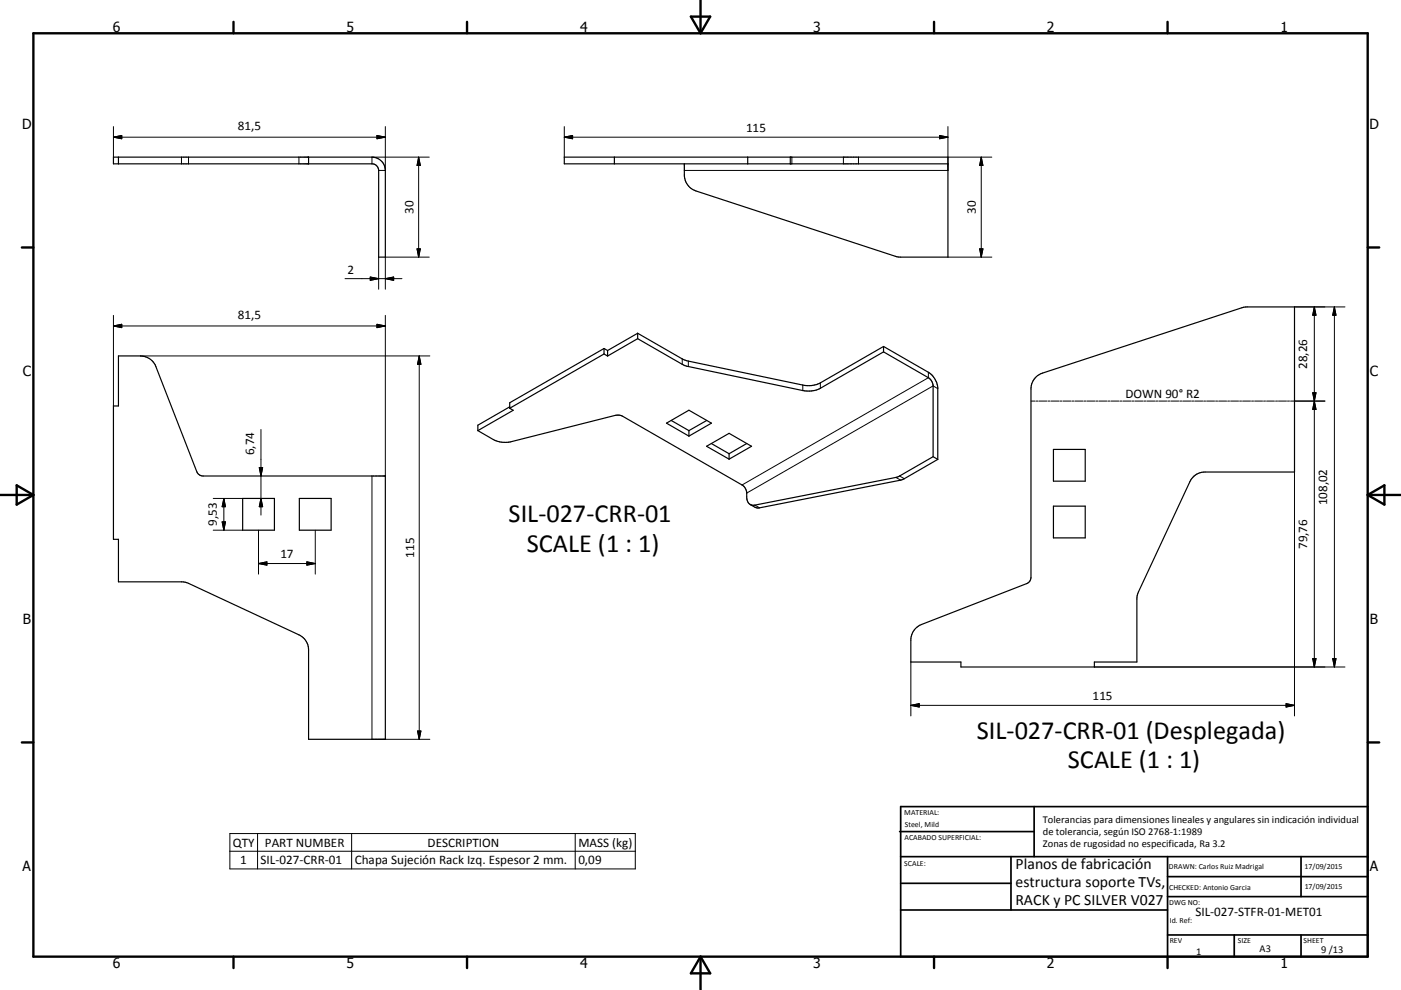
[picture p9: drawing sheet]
<svg xmlns="http://www.w3.org/2000/svg" width="420mm" height="297mm" viewBox="0 0 420 297" stroke-linecap="round" stroke-linejoin="round" font-family="sans-serif">
<g fill="none" stroke="#000" stroke-width=".36">
<path d="M34 47.1h77.5a4.1 4.1 0 0 1 4 4v26h-2v-26a2.02 2.02 0 0 0-2-1.9h-77.5zM35.5 47.1v2.1M92.5 47.1v2.1M184.2 47.1v2.1M205.2 49.2v3.3a5.1 5.1 0 0 0 3.4 4.8l60.3 19.7 15.3 .1v-30h-115v2.1h115M224.2 47.1v2.1M236.9 47.1v2.1M191.2 100l-9 5.2M191.2 100l13.3 7.7 1.4 .5 34.8 7.3a7.7 7.7 0 0 0 5.2-.6l19-11M191.2 100v1.6M35.5 106.8h6.6a5 5 0 0 1 4.6 3.2l12.3 31.5 .9 1.1 1 .2h54.6v79h-23v-26.8a5 5 0 0 0-2.9-4.5l-33.6-15.7-1.6-.2h-18.9v-12.8h-1.5v-40h1.5zM181.1 104.6l-28.3 16.2v1.7"/>
<path d="M181.1 104.6l1.1 .6M181.1 106.2l1.1 .6M181.1 106.2l-28.3 16.3M181.1 104.6v1.6M182.2 105.2v1.6M191.2 101.6l-9 5.2M191.2 101.6l13.3 7.7 1.4 .6 34.8 7.3a8 8 0 0 0 5.2-.7l19-10.9M264.9 103.9l13.4 7.8a6.3 6.3 0 0 1 2.9 4.5v21.6M264.9 105.6l13.4 7.7a3.2 3.2 0 0 1 1.5 2.5v21.2M264.9 103.9v1.7M310.7 113l1.8-1.1 60.3-19.7 15.3-.1v49.5h-26.8a4.9 4.9 0 0 0-4.5 2.9l-15.7 33.6-.3 1.6v18.9h-12.7v1.5h-40v-1.5h-15v-6.6a5 5 0 0 1 3.2-4.6l31.5-12.3 1-.9 .3-1v-56.5a5.1 5.1 0 0 1 1.6-3.7zM143.3 129.2l4.6 2.7a7.7 7.7 0 0 0 5.6 .6l30.9-7.9h1.4l.9 .3 35.8 20.6a3.1 3.1 0 0 1 1.4 2.1v1.5a2.08 2.08 0 0 0 2.4 2.4l42.3-8.3 .7-.2 10.5-6"/>
<path d="M152.8 122.1l-9.5 5.5v1.6M152.8 122.5l1.1 .6-10.6 6.1M199.8 127l6.7-3.9 6.8 3.9-6.8 3.8zM201.2 126.1l5.3 3.1M206.5 129.2v1.6M211.8 133.9l6.8-3.9 6.7 3.9-6.7 3.9zM211.9 126.1l-5.4 3.1M213.3 133.1l5.3 3M218.6 136.1v1.7M223.9 133.1l-5.3 3M279.8 137l1.4 .8M281.2 137.8l-10.1 5.8-1.1 .4-42.3 8.4-1.1-.1-1.7-.9"/>
<path d="M315.8 134.8h9.6v9.6h-9.6zM72.7 149.5h9.6v9.6h-9.6zM89.7 149.5h9.6v9.6h-9.6zM315.8 151.8h9.6v9.6h-9.6z"/>
</g>
<g fill="none" stroke="#000" stroke-width=".3">
<path d="M34 38v9.1M115.5 38v13.1h-2M169.2 38v9.1M284.2 38v13.1h-79M34 41.2l2.5-.6v1zM34 41.2h81.5M54.4 47.1v2.1M56.5 47.1v2.1M89.6 47.1v2.1M113 40.6l2.5 .6-2.5 .4zM125.5 47.1l.5 2.5h-1zM125.5 47.1v30"/>
<path d="M128.7 47.1h-17.2v2.1M169.2 41.2h115M169.2 41.2l2.5-.6v1zM237.4 47.1v2.1M252.9 47.1v2.1M257.4 47.1v2.1M281.7 40.6l2.5 .6-2.5 .4zM284.2 47.1h13.2M294.2 47.1v30M294.2 47.1l.5 2.5h-1zM113.5 77.1v9.7M125 74.7h1l-.5 2.4z"/>
<path d="M128.7 77.1h-13.2v9.7M284.2 77.1h13.2M293.7 74.7h1l-.5 2.4zM34 97.8h81.5M34 97.8l2.5-.5v1zM34 94.6v27.2M103.4 83.6h17.1M111 83.1l2.5 .5-2.5 .5zM113 97.3l2.5 .5-2.5 .5zM115.5 94.6v48.2M115.5 83.6l2.5-.5v1zM388.1 92.1h15.1"/>
<path d="M394 92.1v108M394 92.1l.6 2.5h-1zM400.1 92.1v108M400.1 92.1l.4 2.5h-.9zM42.1 106.8h86.8M125.7 106.8v115M125.7 106.8l.5 2.5h-1zM204.5 107.7v1.6M206.4 108.3v1.7M240.7 115.5v1.7M245.9 114.9v1.6M278.3 111.7v1.6l-55.8 32.2"/>
<path d="M281.2 116.6l-1.4-.8-55.9 32.1M393.6 117.8h1l-.6 2.5zM78.2 128.9v25.6M309.1 120.3h1.2M310.6 120.3h.6M311.5 120.3h2.4M314.2 120.3h.6M315.1 120.3h2.4M317.8 120.3h.6M318.7 120.3h2.4M321.4 120.3h.6M322.3 120.3h2.3"/>
<path d="M324.9 120.3h.7M325.8 120.3h2.4M328.5 120.3h.6M329.4 120.3h2.4M332.1 120.3h.6M333 120.3h2.4M335.7 120.3h.6M336.6 120.3h2.4M339.3 120.3h.6M340.2 120.3h2.4M342.9 120.3h.6M343.8 120.3h2.4"/>
<path d="M346.5 120.3h.6M347.4 120.3h2.4M350.1 120.3h.6M351 120.3h2.4M353.7 120.3h.6M354.6 120.3h2.4M357.3 120.3h.6M358.2 120.3h2.4M360.9 120.3h.6M361.8 120.3h2.3M364.4 120.3h.7M365.4 120.3h2.3"/>
<path d="M368.1 120.3h.5M368.9 120.3h2.4M371.6 120.3h.6M372.5 120.3h2.4M375.2 120.3h.6M376.1 120.3h2.4M378.8 120.3h.6M379.7 120.3h2.4M382.4 120.3h.6M383.3 120.3h2.4M386 120.3h.6M386.9 120.3h10.3"/>
<path d="M394 120.3l.6 2.5h-1zM63.9 159.1h8.8M63.9 149.5h8.8M66.6 156.6h1l-.5 2.5zM67.1 149.5l.5 2.5h-1zM67.1 149.5v9.6M77.5 159.1v13.1M77.7 140.3h1l-.5 2.5zM78.2 149.5l.5 2.5h-1zM94.5 159.1v13.1M111.5 142.8v79h17.4M226.3 151.5l1.4 .9"/>
<path d="M268.6 143.2l1.4 .8M269.7 142.8l1.4 .8M388.1 141.6v73.2M77.5 169.1h17M77.5 169.1l2.5-.5v1zM92 168.6l2.5 .5-2.5 .5zM273.1 198.6v16.2M393.6 197.6h1l-.6 2.5zM399.6 197.6h.9l-.4 2.5zM125.2 219.3h1l-.5 2.5zM273.1 211.6h115M273.1 211.6l2.5-.5v1z"/>
<path d="M328.1 200.1h75.1M385.6 211.1l2.5 .5-2.5 .5zM68.9 250.1h121.6v10.6h-121.6zM68.9 255.4h121.6M77.2 250.1v10.6M105.4 250.1v10.6M172.5 250.1v10.6"/>
</g>
<g fill="none" stroke="#000" stroke-width=".71">
<path d="M10 10h400v277h-400zM70 6.6v3.4M140 6.6v3.4M207.1 5h5.8l-2.9 5zM210 0v10M280 6.6v3.4M350 6.6v3.4M6.6 74.2h3.4M410 74.2h3.5M0 148.5h10M5 145.6l5 2.9-5 2.9zM410 148.5h10.1"/>
<path d="M410 148.5l5.1-2.9v5.8zM6.6 222.7h3.4M410 222.7h3.5M70 287v3.4M140 287v3.4M210 287v10M210 287l2.9 5h-5.8zM280 287v3.4M350 287v3.4"/>
</g>
<g fill="none" stroke="#000" stroke-width=".51">
<path d="M269.7 249.5h40.3M270 242h140v45h-140zM270 257h140M303.1 257v16M310 242v15M350 257v30M390.1 257v12M270 265h33.1M270 273h80M350 269h60M350 263h60M350 280.5h60"/>
<path d="M370 280.5v6.5M390.1 280.5v6.5"/>
</g>
<g fill="#000" stroke="#000" stroke-width=".3">
<path d="M34 41.2l2.5-.6v1zM113 40.6l2.5 .6-2.5 .4zM125.5 47.1l.5 2.5h-1zM169.2 41.2l2.5-.6v1zM281.7 40.6l2.5 .6-2.5 .4zM294.2 47.1l.5 2.5h-1zM125 74.7h1l-.5 2.4zM293.7 74.7h1l-.5 2.4zM34 97.8l2.5-.5v1zM111 83.1l2.5 .5-2.5 .5zM113 97.3l2.5 .5-2.5 .5zM115.5 83.6l2.5-.5v1z"/>
<path d="M394 92.1l.6 2.5h-1zM400.1 92.1l.4 2.5h-.9zM125.7 106.8l.5 2.5h-1zM393.6 117.8h1l-.6 2.5zM394 120.3l.6 2.5h-1zM66.6 156.6h1l-.5 2.5zM67.1 149.5l.5 2.5h-1zM77.7 140.3h1l-.5 2.5zM78.2 149.5l.5 2.5h-1zM77.5 169.1l2.5-.5v1zM92 168.6l2.5 .5-2.5 .5zM393.6 197.6h1l-.6 2.5z"/>
<path d="M399.6 197.6h.9l-.4 2.5zM125.2 219.3h1l-.5 2.5zM273.1 211.6l2.5-.5v1zM385.6 211.1l2.5 .5-2.5 .5z"/>
</g>
<g font-size="7.9">
<text x="152.5" y="156.7">SIL-027-CRR-01</text>
<text x="158" y="165.7">SCALE (1 : 1)</text>
<text x="292.9" y="221.6">SIL-027-CRR-01 (Desplegada)</text>
<text x="320.1" y="230.5">SCALE (1 : 1)</text>
</g>
<g font-size="4.7">
<text x="304.5" y="260.9">Planos de fabricación</text>
<text x="304.5" y="266.2">estructura soporte TVs,</text>
<text x="304.5" y="271.6">RACK y PC SILVER V027</text>
</g>
<g font-size="4.2">
<text x="33.9" y="9.6">6</text>
<text x="103.9" y="9.6">5</text>
<text x="173.9" y="9.6">4</text>
<text x="243.8" y="9.6">3</text>
<text x="313.9" y="9.6">2</text>
<text x="383.9" y="9.6">1</text>
<text x="6.7" y="38.7">D</text>
<text x="410.5" y="38.7">D</text>
<text x="6.9" y="112.9">C</text>
<text x="410.7" y="112.9">C</text>
<text x="6.9" y="187.1">B</text>
<text x="410.7" y="187.1">B</text>
<text x="6.8" y="261.4">A</text>
<text x="410.7" y="261.4">A</text>
<text x="33.9" y="290.4">6</text>
<text x="103.9" y="290.4">5</text>
<text x="173.9" y="290.4">4</text>
<text x="243.8" y="290.4">3</text>
<text x="313.9" y="290.4">2</text>
<text x="383.9" y="290.4">1</text>
</g>
<g font-size="3.9">
<text x="71.3" y="39">81,5</text>
<text x="223.7" y="39.6">115</text>
<text x="124" y="64.2" transform="rotate(-90 124 64.2)">30</text>
<text x="292.6" y="64.2" transform="rotate(-90 292.6 64.2)">30</text>
<text x="104.2" y="82.1">2</text>
<text x="71.3" y="95.8">81,5</text>
<text x="391.9" y="110.7" transform="rotate(-90 391.9 110.7)">28,26</text>
<text x="337.4" y="119.5">DOWN 90° R2</text>
<text x="76.2" y="136.7" transform="rotate(-90 76.2 136.7)">6,74</text>
<text x="397.9" y="151.6" transform="rotate(-90 397.9 151.6)">108,02</text>
<text x="65" y="157.7" transform="rotate(-90 65 157.7)">9,53</text>
<text x="84.1" y="167.6">17</text>
<text x="124.1" y="167.3" transform="rotate(-90 124.1 167.3)">115</text>
<text x="391.9" y="164.7" transform="rotate(-90 391.9 164.7)">79,76</text>
<text x="327.6" y="210.1">115</text>
<text x="69.8" y="254">QTY</text>
<text x="79.4" y="254">PART NUMBER</text>
<text x="128.2" y="254">DESCRIPTION</text>
<text x="173.4" y="254.1">MASS (kg)</text>
<text x="72.1" y="259.3">1</text>
<text x="78.1" y="259.3">SIL-027-CRR-01</text>
<text x="106.3" y="259.3">Chapa Sujeción Rack Izq. Espesor 2 mm.</text>
<text x="173.4" y="259.3">0,09</text>
<text x="358.4" y="274.9">SIL-027-STFR-01-MET01</text>
</g>
<g font-size="3.1">
<text x="312.7" y="246.8">Tolerancias para dimensiones lineales y angulares sin indicación individual</text>
<text x="312.7" y="250.4">de tolerancia, según ISO 2768-1:1989</text>
<text x="312.7" y="254">Zonas de rugosidad no especificada, Ra 3.2</text>
<text x="358.6" y="286.5">1</text>
<text x="377.6" y="285.6">A3</text>
<text x="396.1" y="285.9">9 /13</text>
</g>
<g font-size="2.4">
<text x="271.1" y="244.4">MATERIAL:</text>
<text x="271.2" y="252">ACABADO SUPERFICIAL:</text>
<text x="271.3" y="248">Steel, Mild</text>
<text x="271.1" y="259.7">SCALE:</text>
<text x="350.4" y="260.8">DRAWN: Carlos Ruiz Madrigal</text>
<text x="391.1" y="260.6">17/09/2015</text>
<text x="350.5" y="267">CHECKED: Antonio Garcia</text>
<text x="391.2" y="266.7">17/09/2015</text>
<text x="350.5" y="271.4">DWG NO:</text>
<text x="350.7" y="276.9">Id. Ref:</text>
<text x="350.7" y="282.8">REV</text>
<text x="371.1" y="282.9">SIZE</text>
<text x="390.8" y="283">SHEET</text>
</g>
</svg>
